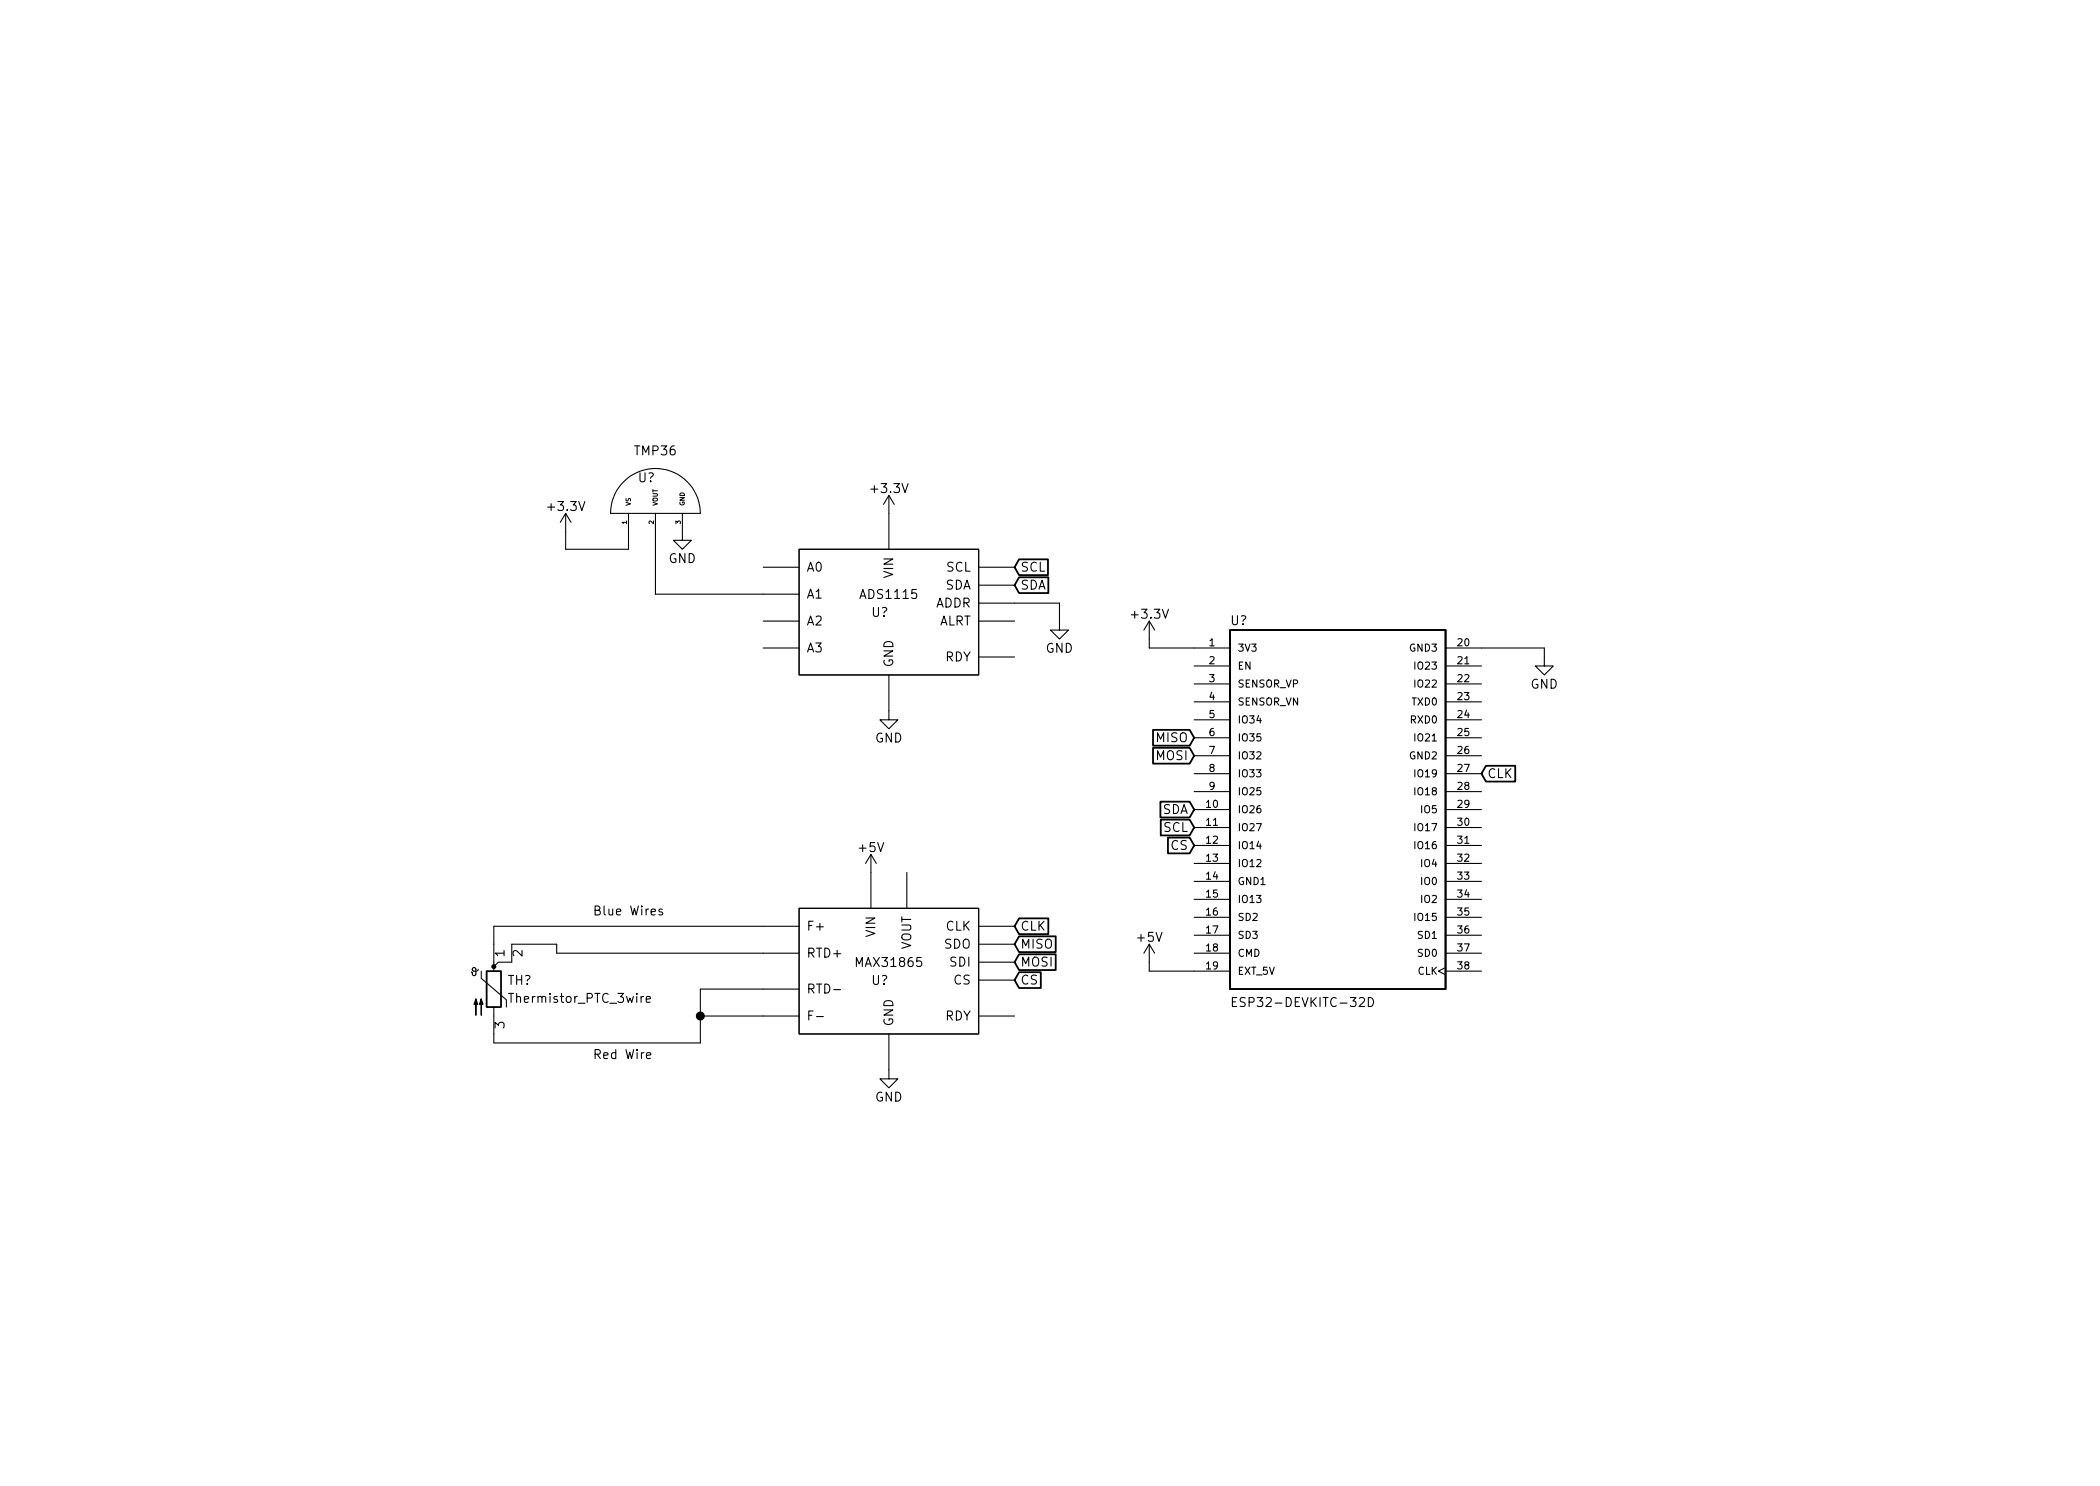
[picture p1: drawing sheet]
EESchema Schematic File Version 4
EELAYER 30 0
EELAYER END
$Descr A4 11693 8268
encoding utf-8
Sheet 1 1
Title ""
Date ""
Rev ""
Comp ""
Comment1 ""
Comment2 ""
Comment3 ""
Comment4 ""
$EndDescr
$Comp
L Device:Thermistor_PTC_3wire TH?
U 1 1
P 2750 5500
F 0 "TH?" H 2825 5550 50  0000 L CNN
F 1 "Thermistor_PTC_3wire" H 2825 5450 50  0000 L CNN
F 2 "" H 2750 5550 50  0001 C CNN
F 3 "~" H 2750 5550 50  0001 C CNN
	1    2750 5500
	1    0    0    -1  
$EndComp
$Comp
L Xenir:ESP32-DEVKITC-32D U?
U 1 1
P 7450 4500
F 0 "U?" H 6849 5526 50  0000 L BNN
F 1 "ESP32-DEVKITC-32D" H 6849 3399 50  0000 L BNN
F 2 "" H 6850 5700 50  0001 L BNN
F 3 "" H 7450 4500 50  0001 L BNN
F 4 "4" H 7450 4500 50  0001 L BNN "PARTREV"
F 5 "Espressif Systems" H 7050 5650 50  0001 L BNN "MANUFACTURER"
	1    7450 4500
	1    0    0    -1  
$EndComp
$Comp
L Xenir:TMP36 U?
U 1 1
P 3650 2600
F 0 "U?" H 3600 2550 50  0000 C CNN
F 1 "TMP36" H 3650 2700 50  0000 C CNN
F 2 "" H 3600 2550 50  0001 C CNN
F 3 "" H 3600 2550 50  0001 C CNN
	1    3650 2600
	1    0    0    -1  
$EndComp
$Comp
L Xenir:MAX31865 U?
U 1 1
P 4900 5400
F 0 "U?" H 4900 5350 50  0000 C CNN
F 1 "MAX31865" H 4950 5450 50  0000 C CNN
F 2 "" H 4900 5350 50  0001 C CNN
F 3 "" H 4900 5350 50  0001 C CNN
	1    4900 5400
	1    0    0    -1  
$EndComp
$Comp
L Xenir:ADS1115 U?
U 1 1
P 4900 3400
F 0 "U?" H 4900 3400 50  0000 C CNN
F 1 "ADS1115" H 4950 3500 50  0000 C CNN
F 2 "" H 4900 3400 50  0001 C CNN
F 3 "" H 4900 3400 50  0001 C CNN
	1    4900 3400
	1    0    0    -1  
$EndComp
$Comp
L power:+3.3V #PWR?
U 1 1
P 6400 3550
F 0 "#PWR?" H 6400 3400 50  0001 C CNN
F 1 "+3.3V" H 6400 3690 50  0000 C CNN
F 2 "" H 6400 3550 50  0001 C CNN
F 3 "" H 6400 3550 50  0001 C CNN
	1    6400 3550
	1    0    0    -1  
$EndComp
$Comp
L power:+5V #PWR?
U 1 1
P 6400 5350
F 0 "#PWR?" H 6400 5200 50  0001 C CNN
F 1 "+5V" H 6400 5490 50  0000 C CNN
F 2 "" H 6400 5350 50  0001 C CNN
F 3 "" H 6400 5350 50  0001 C CNN
	1    6400 5350
	1    0    0    -1  
$EndComp
$Comp
L power:GND #PWR?
U 1 1
P 8600 3650
F 0 "#PWR?" H 8600 3400 50  0001 C CNN
F 1 "GND" H 8600 3500 50  0000 C CNN
F 2 "" H 8600 3650 50  0001 C CNN
F 3 "" H 8600 3650 50  0001 C CNN
	1    8600 3650
	1    0    0    -1  
$EndComp
Wire Wire Line
	6400 3550 6400 3600
Wire Wire Line
	6400 3600 6650 3600
Wire Wire Line
	6400 5350 6400 5400
Wire Wire Line
	6400 5400 6650 5400
Wire Wire Line
	8250 3600 8600 3600
Wire Wire Line
	8600 3600 8600 3650
Wire Wire Line
	2750 5250 2750 5150
Wire Wire Line
	2750 5150 4250 5150
Wire Wire Line
	2850 5250 3100 5250
Wire Wire Line
	3100 5250 3100 5300
Wire Wire Line
	3100 5300 4250 5300
Wire Wire Line
	2750 5750 2750 5800
Wire Wire Line
	2750 5800 3900 5800
Wire Wire Line
	3900 5800 3900 5650
Wire Wire Line
	3900 5500 4250 5500
Wire Wire Line
	4250 5650 3900 5650
Connection ~ 3900 5650
Wire Wire Line
	3900 5650 3900 5500
$Comp
L power:GND #PWR?
U 1 1
P 4950 5950
F 0 "#PWR?" H 4950 5700 50  0001 C CNN
F 1 "GND" H 4950 5800 50  0000 C CNN
F 2 "" H 4950 5950 50  0001 C CNN
F 3 "" H 4950 5950 50  0001 C CNN
	1    4950 5950
	1    0    0    -1  
$EndComp
$Comp
L power:+5V #PWR?
U 1 1
P 4850 4850
F 0 "#PWR?" H 4850 4700 50  0001 C CNN
F 1 "+5V" H 4850 4990 50  0000 C CNN
F 2 "" H 4850 4850 50  0001 C CNN
F 3 "" H 4850 4850 50  0001 C CNN
	1    4850 4850
	1    0    0    -1  
$EndComp
$Comp
L power:+3.3V #PWR?
U 1 1
P 4950 2850
F 0 "#PWR?" H 4950 2700 50  0001 C CNN
F 1 "+3.3V" H 4950 2990 50  0000 C CNN
F 2 "" H 4950 2850 50  0001 C CNN
F 3 "" H 4950 2850 50  0001 C CNN
	1    4950 2850
	1    0    0    -1  
$EndComp
$Comp
L power:GND #PWR?
U 1 1
P 4950 3950
F 0 "#PWR?" H 4950 3700 50  0001 C CNN
F 1 "GND" H 4950 3800 50  0000 C CNN
F 2 "" H 4950 3950 50  0001 C CNN
F 3 "" H 4950 3950 50  0001 C CNN
	1    4950 3950
	1    0    0    -1  
$EndComp
Wire Wire Line
	3650 3300 3650 2950
$Comp
L power:GND #PWR?
U 1 1
P 3800 2950
F 0 "#PWR?" H 3800 2700 50  0001 C CNN
F 1 "GND" H 3800 2800 50  0000 C CNN
F 2 "" H 3800 2950 50  0001 C CNN
F 3 "" H 3800 2950 50  0001 C CNN
	1    3800 2950
	1    0    0    -1  
$EndComp
$Comp
L power:+3.3V #PWR?
U 1 1
P 3150 2950
F 0 "#PWR?" H 3150 2800 50  0001 C CNN
F 1 "+3.3V" H 3150 3090 50  0000 C CNN
F 2 "" H 3150 2950 50  0001 C CNN
F 3 "" H 3150 2950 50  0001 C CNN
	1    3150 2950
	1    0    0    -1  
$EndComp
Wire Wire Line
	3500 2950 3500 3050
Wire Wire Line
	3500 3050 3150 3050
Wire Wire Line
	3150 3050 3150 2950
Text GLabel 5650 5150 2    50   Input ~ 0
CLK
Text GLabel 8250 4300 2    50   Input ~ 0
CLK
Text GLabel 5650 5250 2    50   Input ~ 0
MISO
Text GLabel 5650 5350 2    50   Input ~ 0
MOSI
Text GLabel 5650 5450 2    50   Input ~ 0
CS
Text GLabel 6650 4100 0    50   Input ~ 0
MISO
Text GLabel 6650 4200 0    50   Input ~ 0
MOSI
Text GLabel 6650 4700 0    50   Input ~ 0
CS
Text GLabel 5650 3250 2    50   Input ~ 0
SDA
Text GLabel 5650 3150 2    50   Input ~ 0
SCL
Text GLabel 6650 4600 0    50   Input ~ 0
SCL
Text GLabel 6650 4500 0    50   Input ~ 0
SDA
Wire Wire Line
	3650 3300 4250 3300
Text Notes 3300 5900 0    50   ~ 0
Red Wire
Text Notes 3300 5100 0    50   ~ 0
Blue Wires
$Comp
L power:GND #PWR?
U 1 1
P 5900 3450
F 0 "#PWR?" H 5900 3200 50  0001 C CNN
F 1 "GND" H 5900 3300 50  0000 C CNN
F 2 "" H 5900 3450 50  0001 C CNN
F 3 "" H 5900 3450 50  0001 C CNN
	1    5900 3450
	1    0    0    -1  
$EndComp
Wire Wire Line
	5650 3350 5900 3350
Wire Wire Line
	5900 3350 5900 3450
$EndSCHEMATC
